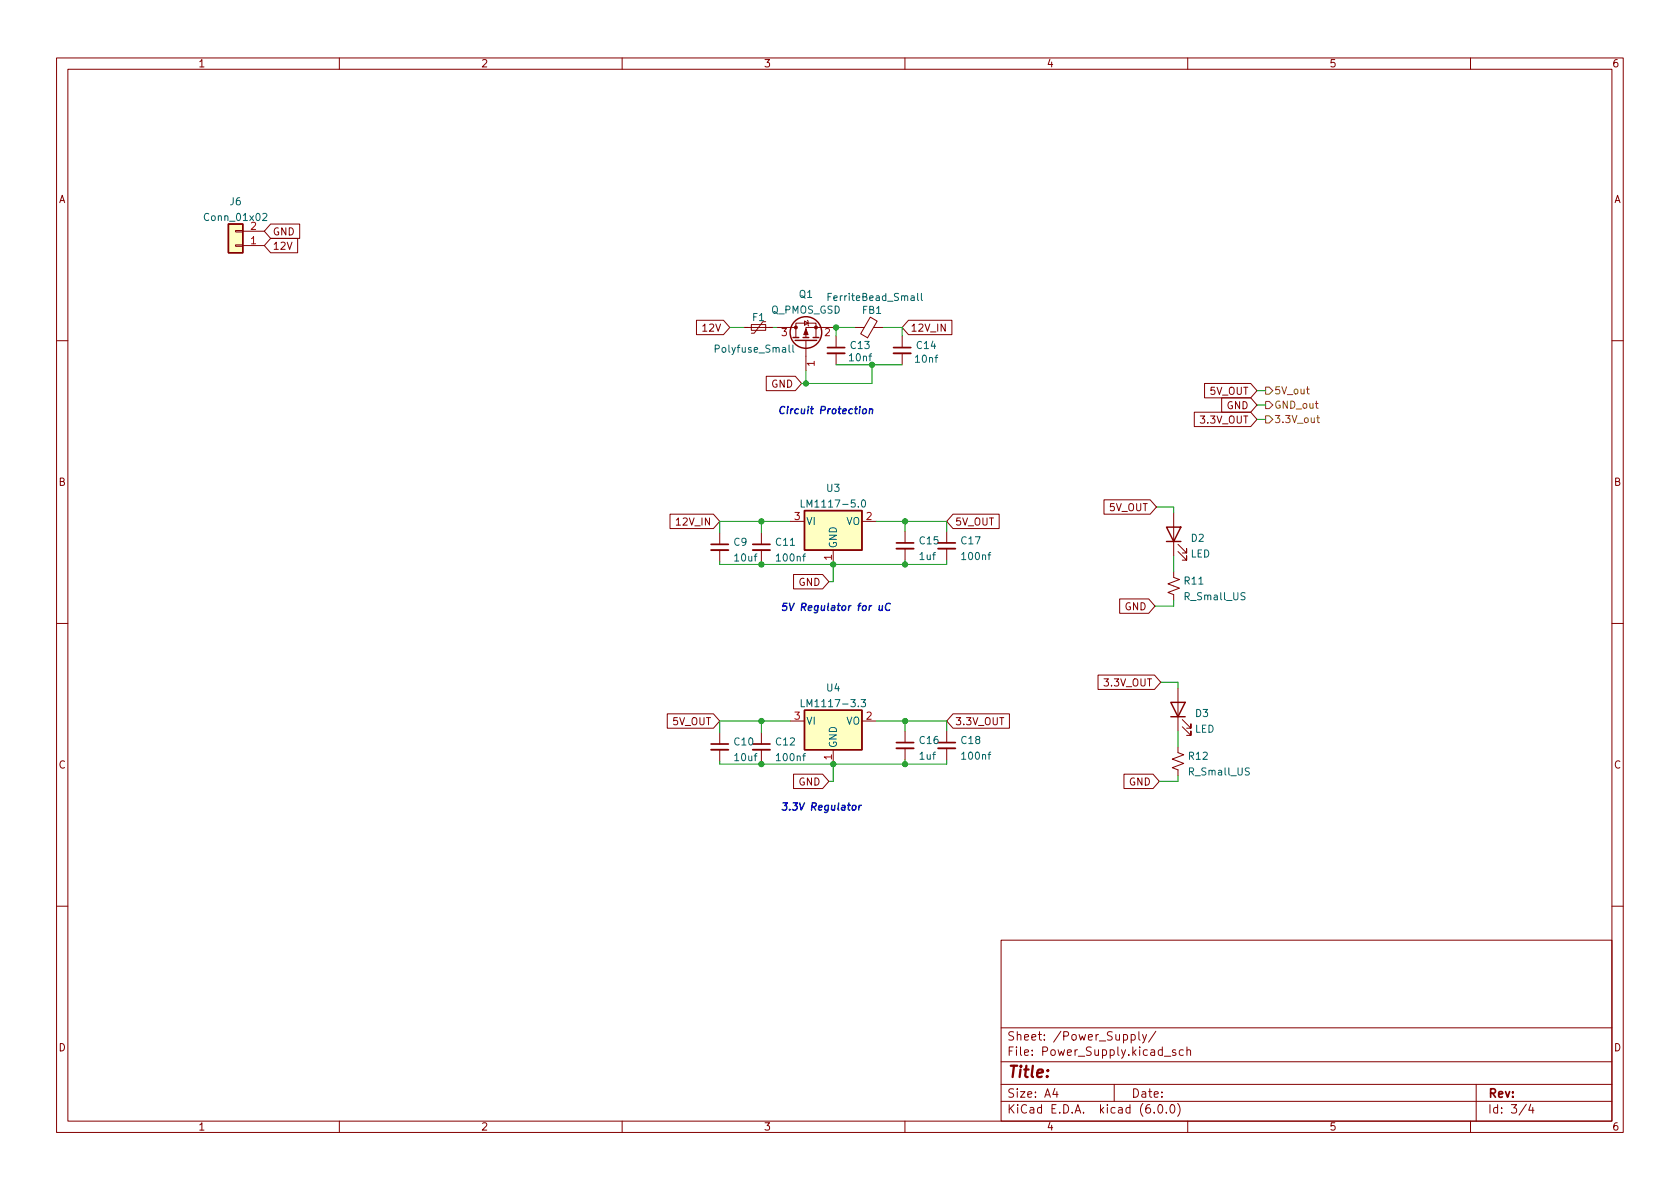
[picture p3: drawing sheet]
<svg xmlns="http://www.w3.org/2000/svg" width="297mm" height="210mm" viewBox="0 0 297 210" stroke-linecap="round" stroke-linejoin="round" font-family="sans-serif">
<g fill="none" stroke="#840000" stroke-width=".18">
<path d="M10 10.2h277v190.1h-277zM12 12.2h273v186.1h-273zM60 10.2v2M110 10.2v2M160 10.2v2M210 10.2v2M260 10.2v2M47.8 39.6h5.2v2.6h-5.2l-1.1-1.3zM41.7 40.8h1.2v.2h-1.2zM41.7 43.3h1.2v.3h-1.2zM42.9 43.4h3.8M42.9 40.9h3.8"/>
<path d="M47.8 42.2h4.8v2.5h-4.8l-1.1-1.3zM123.1 56.6h4.8l1.1 1.3-1.1 1.3h-4.8zM131.6 57.9h5.1M132.8 57.4h2.6v1h-2.6zM135.4 56.9h-.5l-1.6 2h-.5M137.4 57.9h3.3M140.7 59.7v-2.6h3.6v2.6M142.2 56.8l.7 .3-.7 .4zM142.7 56.6l.2 .2v.7l.1 .2M147.6 57.9h-5.1v1.8M147.8 59.4v2.1M151.1 57.9h1.7"/>
<path d="M153.9 56.1l1.2 .7-1.7 2.9-1.2-.7zM154.5 57.9h1.7M159.5 59.4v2.1M160.6 56.6h7.7v2.6h-7.7l-1.1-1.3zM10 60.2h2M135.5 66.5h5.1l1.1 1.3-1.1 1.3h-5.1zM142.5 60.2v5.3M147.8 62.5v2M159.5 62.5v2M211.2 72.9h9.9l1.1 1.3-1.1 1.2h-9.9zM213 67.8h8.1l1.1 1.3-1.1 1.3h-8.1zM216 70.4h5.1l1.1 1.2-1.1 1.3h-5.1z"/>
<path d="M285 60.2h2M118.5 90.9h7.6l1.2 1.3-1.2 1.3h-7.6zM127.3 94.2v2.1M127.3 97.3v2M134.6 94.2v2.1M134.6 97.3v2M139.7 92.2h2.5M147.3 97.3v2.5M152.4 92.2h2.5M160 94v2M160 97v2.1M167.4 94v2"/>
<path d="M167.4 97v2.1M168.5 90.9h8.2v2.6h-8.2l-1.1-1.3zM195.2 88.4h8.2l1.1 1.3-1.1 1.2h-8.2zM207.5 90.7v7.6M208.3 97.5l1.5 1.6v-.8v.8h-.8M208.3 96.3l1.5 1.5v-.8v.8h-.8M10 110.2h2M140.3 101.6h5.1l1.2 1.3-1.2 1.2h-5.1zM194.1 119.4h10l1.1 1.2-1.1 1.3h-10zM198 105.9h5.1l1.1 1.3-1.1 1.3h-5.1zM207.5 101.1v1l1 .4-2 .7 2 .8-2 .8 1 .4v1M285 110.2h2"/>
<path d="M118 126.2h8.1l1.2 1.3-1.2 1.3h-8.1zM127.3 129.5v2.1M127.3 132.6v2M134.6 129.5v2.1M134.6 132.6v2M139.7 127.5h2.5M140.3 136.9h5.1l1.2 1.3-1.2 1.2h-5.1zM147.3 132.6v2.5M152.4 127.5h2.5M160 129.3v2M160 132.3v2.1M167.4 129.3v2"/>
<path d="M167.4 132.3v2.1M168.5 126.2h10v2.6h-10l-1.1-1.3zM198.7 136.9h5.2l1.1 1.3-1.1 1.2h-5.2zM208.3 132.1v1l1 .4-2 .7 2 .8-2 .8 1 .3v1.1M208.3 121.7v7.6M209 128.5l1.6 1.5v-.7v.7h-.8M209 127.2l1.6 1.6v-.8v.8h-.8M10 160.2h2M177 166.3h108v32h-108zM285 160.2h2M60 198.3v2M110 198.3v2"/>
<path d="M160 198.3v2M177 194.8h108M177 191.8h108M177 187.8h108M177 181.8h108M186.5 192.5l-.4 1h1M186.9 193v1M197 191.8v3M200 183l.4-.1 .3 .3v.4l-.1 .3h-.6M201.4 182.4v1.3l.2 .2M202 182.9l.4 1M202.7 182.9l-.5 1.4-.2 .1"/>
<path d="M204.1 196.7v.1M204.4 182.4l-1.3 1.9M204.9 195.4l.2-.1a.81 .81 0 0 1 .6 .7 .81 .81 0 0 1-.3 .8h-.2a.81 .81 0 0 1-.6-.6 .81 .81 0 0 1 .3-.8zM205.9 186.8h1.1M206.2 196.7v.1M207.1 195.4l.1-.1a.81 .81 0 0 1 .6 .7 .81 .81 0 0 1-.3 .8h-.1a.81 .81 0 0 1-.6-.6 .81 .81 0 0 1 .3-.8zM207.9 185.7l-.4-.1-.2 .2 .1 .3 .5 .1v.4h-.6M208.2 195.1a1.72 1.72 0 0 1 0 2.3M209.2 185.7l-.4-.1-.3 .3v.4l.1 .3h.6M209.9 185.8l.2-.2 .3 .1 .1 .9M209.9 185.1v1.5M210 198.3v2"/>
<path d="M260 198.3v2M261 191.8v6.5M269.9 195.3l-1.3 1.9M270.6 195.3l-.3 1h.9M271 195.8v1"/>
</g>
<path d="M146.3 62.5h3.1M158 62.5h3M125.7 97.3h3.1M133.1 97.3h3M158.5 97h3M165.9 97h3M125.7 132.6h3.1M133.1 132.6h3M158.5 132.3h3M165.9 132.3h3" fill="none" stroke="#840000" stroke-width=".33"/>
<path d="M146.3 61.5h3.1M158 61.5h3M125.7 96.3h3.1M133.1 96.3h3M158.5 96h3M165.9 96h3M125.7 131.6h3.1M133.1 131.6h3M158.5 131.3h3M165.9 131.3h3" fill="none" stroke="#840000" stroke-width=".3"/>
<g fill="none" stroke="#840000" stroke-width=".25">
<path d="M40.4 39.6h2.5v5.1h-2.5zM140.2 59.7h1M142 59.7h1M143.8 59.7h1M140.6 60.2h3.8M142.2 90.3h10.2v7h-10.2zM206.2 93.2h2.6l-1.3 2.6zM206.2 95.8h2.6M142.2 125.6h10.2v7h-10.2zM207 124.2h2.5l-1.2 2.5zM207 126.7h2.5"/>
<circle cx="142.5" cy="58.8" r="2.79"/>
</g>
<g fill="#ffffc2" stroke="#ffffc2" stroke-width=".18">
<path d="M142.2 125.6h10.2v7h-10.2z"/>
<path d="M142.2 90.3h10.2v7h-10.2z"/>
<path d="M40.4 39.6h2.5v5.1h-2.5z"/>
</g>
<path d="M46.5 37.9l.4-.2 .3 .4-.8 .9h.8M146.4 52.5h.4M147 51.9h-.6v1.2M162.2 51.9v1.1l.2 .1M162.9 51.9v1.1l.2 .1M139.5 61v1.1l.2 .2M140.2 61v1.1l.2 .2M141.7 88.4v1.3h.6M152.4 88.5l.2-.1a.68 .68 0 0 1 .5 .6 .68 .68 0 0 1-.5 .7l-.2-.1-.1-.4zM141.7 123.7v1.3h.6M152.2 123.7h.8l-.4 .5 .4 .1v.6l-.2 .1-.6-.1" fill="none" stroke="#006464" stroke-width=".18"/>
<g fill="#840000" stroke="#840000" stroke-width=".18">
<path d="M142.5 58.2l.4 1h-.8z"/>
<circle cx="144.3" cy="57.9" r=".25"/>
<circle cx="140.7" cy="57.9" r=".25"/>
</g>
<path d="M223.8 68.4h.6l.6 .7-.6 .6h-.6zM223.8 71h.6l.6 .6-.6 .7h-.6zM223.8 73.5h.6l.6 .7-.6 .6h-.6zM231 68.8h.5M231.2 68.4v1.1l.3 .2M232.8 73.9h.5M233 73.5v1.1l.3 .1" fill="none" stroke="#725600" stroke-width=".18"/>
<path d="M152.6 72.4l.2-.1 .4 .1v.5l-.2 .2h-.3l-.2-.1zM153.8 72.4l.2-.1 .3 .1-.1 .7M153.8 72.3l-.1 .8M155.5 107.1v.8h.3l.2-.1M156 107.1l-.1 .8M157.4 106.8a.61 .61 0 0 0-.8 .4 .61 .61 0 0 0 .4 .7l.3-.1M150.8 142.5l.2-.1 .3 .1v.5l-.1 .2-.3 .1-.2-.2zM151.9 142.4l-.1 .9M152.3 142.4l-.4 .2" fill="none" stroke="#0000c2" stroke-width=".25"/>
<g fill="none" stroke="#009600" stroke-width=".18">
<path d="M129 57.9h2.6M136.7 57.9h.7M147.6 57.9h3.5M147.8 57.9v1.5M156.2 57.9h3.3v1.5M142.5 65.5v2.3M147.8 64.5h11.7M154.2 64.5v3.3h-12.5M222.2 69.1h1.6M222.2 74.2h1.6M222.2 71.6h1.6M134.6 92.2v2"/>
<path d="M134.6 99.3v.5M139.7 92.2h-12.4v2M147.3 99.8v3.1h-.7M154.9 92.2h12.5v1.8M160 92.2v1.8M160 99.1v.7M167.4 99.1v.7h-40.1v-.5M204.5 89.7h3v1M207.5 98.3v2.8M207.5 106.2v1h-3.3M134.6 127.5v2M134.6 134.6v.5"/>
<path d="M139.7 127.5h-12.4v2M147.3 135.1v3.1h-.7M154.9 127.5h12.5v1.8M160 127.5v1.8M160 134.4v.7M167.4 134.4v.7h-40.1v-.5M205.2 120.6h3.1v1.1M208.3 129.3v2.8M208.3 137.2v1h-3.3"/>
</g>
<g fill="#009600" stroke="#009600" stroke-width=".18">
<circle cx="160" cy="135.1" r=".46"/>
<circle cx="160" cy="127.5" r=".46"/>
<circle cx="160" cy="99.8" r=".46"/>
<circle cx="147.3" cy="99.8" r=".46"/>
<circle cx="147.3" cy="135.1" r=".46"/>
<circle cx="134.6" cy="135.1" r=".46"/>
<circle cx="134.6" cy="127.5" r=".46"/>
<circle cx="160" cy="92.2" r=".46"/>
<circle cx="134.6" cy="99.8" r=".46"/>
<circle cx="134.6" cy="92.2" r=".46"/>
<circle cx="147.8" cy="57.9" r=".46"/>
<circle cx="142.5" cy="67.8" r=".46"/>
<circle cx="154.2" cy="64.5" r=".46"/>
</g>
<text font-size="2.8" fill="#840000" x="178" y="190.6">Title:</text>
<g font-size="2.1" fill="#840000">
<text x="178" y="184">Sheet: /Power_Supply/</text>
<text x="178" y="186.7">File: Power_Supply.kicad_sch</text>
<text x="178" y="196.9">KiCad E.D.A. kicad (6.0.0)</text>
<text x="178" y="194.1">Size: A4</text>
<text x="200" y="194.1">Date:</text>
<text x="263" y="194.1">Rev:</text>
<text x="263" y="196.9">Id: 3/4</text>
</g>
<g font-size="1.8" fill="#840000">
<text x="35" y="11.9">1</text>
<text x="85" y="11.9">2</text>
<text x="135" y="11.9">3</text>
<text x="185" y="11.9">4</text>
<text x="235" y="11.9">5</text>
<text x="285" y="11.9">6</text>
<text x="10.3" y="35.9">A</text>
<text x="285.3" y="35.9">A</text>
<text x="48.2" y="41.6">GND</text>
<text x="48.2" y="44.2">12V</text>
<text x="124.5" y="58.6">12V</text>
<text x="160.9" y="58.6">12V_IN</text>
<text x="136.4" y="68.5">GND</text>
<text x="213.9" y="69.8">5V_OUT</text>
<text x="212.5" y="74.9">3.3V_OUT</text>
<text x="216.9" y="72.3">GND</text>
<text x="10.3" y="85.9">B</text>
<text x="285.3" y="85.9">B</text>
<text x="119.9" y="92.9">12V_IN</text>
<text x="168.8" y="92.9">5V_OUT</text>
<text x="196.2" y="90.4">5V_OUT</text>
<text x="141.2" y="103.6">GND</text>
<text x="198.9" y="107.9">GND</text>
<text x="195.4" y="121.4">3.3V_OUT</text>
<text x="118.9" y="128.2">5V_OUT</text>
<text x="168.8" y="128.2">3.3V_OUT</text>
<text x="10.3" y="135.9">C</text>
<text x="285.3" y="135.9">C</text>
<text x="141.2" y="138.9">GND</text>
<text x="199.6" y="138.9">GND</text>
<text x="10.3" y="185.9">D</text>
<text x="285.3" y="185.9">D</text>
<text x="35" y="199.9">1</text>
<text x="85" y="199.9">2</text>
<text x="135" y="199.9">3</text>
<text x="185" y="199.9">4</text>
<text x="235" y="199.9">5</text>
<text x="285" y="199.9">6</text>
</g>
<g font-size="1.8" fill="#006464">
<text x="36.4" y="39.1">Conn_01x02</text>
<text x="40.7" y="36.3">J6</text>
<text x="141.3" y="52.7">Q1</text>
<text x="146.9" y="53.2">FerriteBead_Small</text>
<text x="133.1" y="56.8">F1</text>
<text x="136.3" y="55.4">Q_PMOS_GSD</text>
<text x="152.5" y="55.5">FB1</text>
<text x="126.8" y="62.4">Polyfuse_Small</text>
<text x="150.3" y="63.9">10nf</text>
<text x="150.5" y="61.7">C13</text>
<text x="162" y="64.1">10nf</text>
<text x="162.1" y="61.7">C14</text>
<text x="142.6" y="89.7">LM1117-5.0</text>
<text x="146.2" y="87">U3</text>
<text x="142.5" y="92.8">VI</text>
<text x="149.6" y="92.8">VO</text>
<text x="210.6" y="95.8">D2</text>
<text x="129.8" y="96.5">C9</text>
<text x="130" y="99.3">10uf</text>
<text x="137.2" y="96.5">C11</text>
<text x="137.5" y="99.3">100nf</text>
<text x="148" y="97" transform="rotate(-90 148 97)">GND</text>
<text x="162.6" y="99">1uf</text>
<text x="162.6" y="96.2">C15</text>
<text x="170" y="96.2">C17</text>
<text x="170.2" y="99">100nf</text>
<text x="210.5" y="98.6">LED</text>
<text x="209.5" y="103.4">R11</text>
<text x="209.6" y="106.1">R_Small_US</text>
<text x="142.6" y="125">LM1117-3.3</text>
<text x="146.2" y="122.3">U4</text>
<text x="129.9" y="131.8">C10</text>
<text x="137.2" y="131.8">C12</text>
<text x="142.5" y="128.1">VI</text>
<text x="149.6" y="128.1">VO</text>
<text x="162.6" y="131.6">C16</text>
<text x="170" y="131.6">C18</text>
<text x="211.2" y="129.6">LED</text>
<text x="211.4" y="126.8">D3</text>
<text x="130" y="134.6">10uf</text>
<text x="137.5" y="134.6">100nf</text>
<text x="148" y="132.3" transform="rotate(-90 148 132.3)">GND</text>
<text x="162.6" y="134.3">1uf</text>
<text x="170.2" y="134.3">100nf</text>
<text x="210.2" y="134.3">R12</text>
<text x="210.4" y="137.1">R_Small_US</text>
</g>
<g font-size="1.8" fill="#a90000">
<text x="44.3" y="40.6">2</text>
<text x="44.3" y="43.2">1</text>
<text x="138.2" y="59.4">3</text>
<text x="145.8" y="59.4">2</text>
<text x="144" y="64.7" transform="rotate(-90 144 64.7)">1</text>
<text x="140.5" y="91.9">3</text>
<text x="153.2" y="91.9">2</text>
<text x="147.1" y="99" transform="rotate(-90 147.1 99)">1</text>
<text x="140.5" y="127.2">3</text>
<text x="153.2" y="127.2">2</text>
<text x="147.1" y="134.3" transform="rotate(-90 147.1 134.3)">1</text>
</g>
<g font-size="1.8" fill="#725600">
<text x="225.2" y="69.7">5V_out</text>
<text x="225.2" y="72.3">GND_out</text>
<text x="225.2" y="74.8">3.3V_out</text>
</g>
<g font-size="1.8" fill="#0000c2">
<text x="137.4" y="73.2">Circuit Protection</text>
<text x="137.9" y="108">5V Regulator for uC</text>
<text x="137.9" y="143.3">3.3V Regulator</text>
</g>
</svg>
